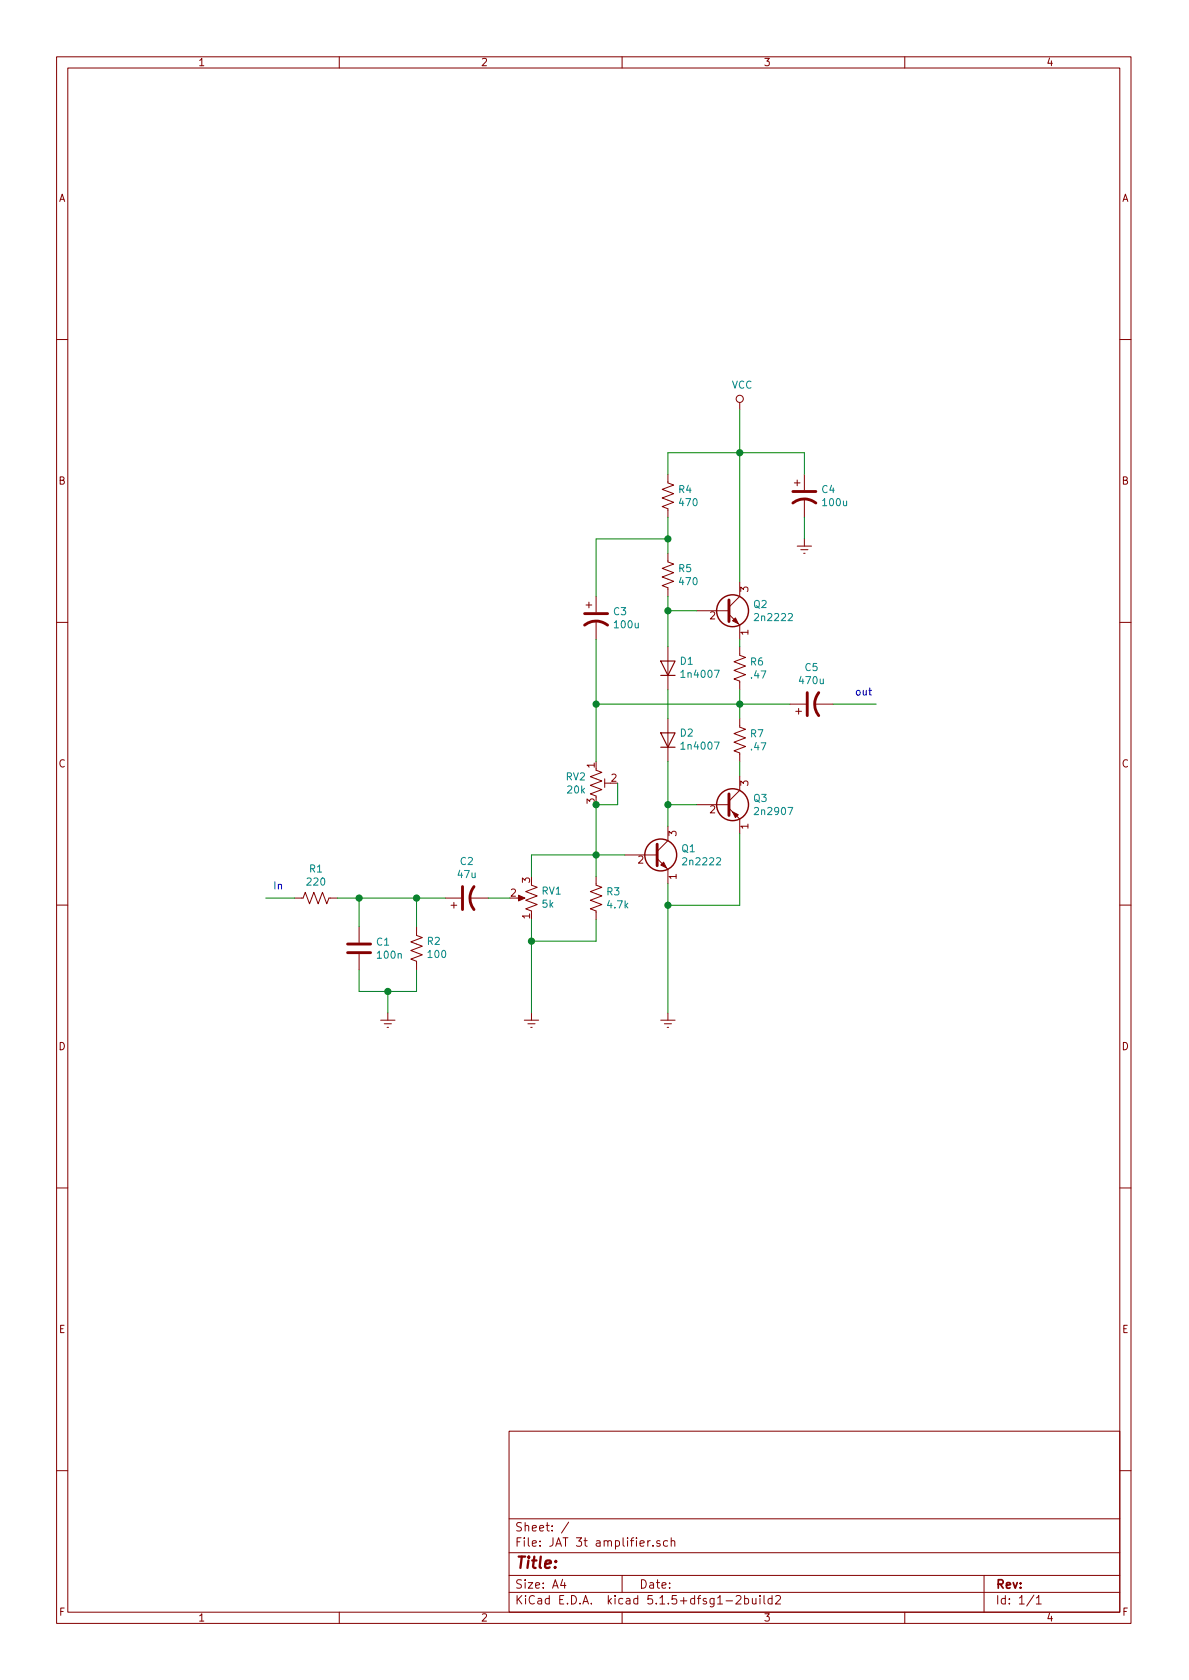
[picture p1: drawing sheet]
EESchema Schematic File Version 4
EELAYER 30 0
EELAYER END
$Descr A4 8268 11693 portrait
encoding utf-8
Sheet 1 1
Title ""
Date ""
Rev ""
Comp ""
Comment1 ""
Comment2 ""
Comment3 ""
Comment4 ""
$EndDescr
$Comp
L Device:CP1 C2
U 1 1
P 3250 6250
F 0 "C2" V 3502 6250 50  0000 C CNN
F 1 "47u" V 3411 6250 50  0000 C CNN
F 2 "Capacitor_THT:CP_Radial_D6.3mm_P2.50mm" H 3288 6100 50  0001 C CNN
F 3 "~" H 3250 6250 50  0001 C CNN
	1    3250 6250
	0    -1   -1   0   
$EndComp
$Comp
L Device:R_POT_US RV1
U 1 1
P 3700 6250
F 0 "RV1" H 3632 6204 50  0000 R CNN
F 1 "5k" H 3632 6295 50  0000 R CNN
F 2 "Potentiometer_THT:Potentiometer_ACP_CA9-H5_Horizontal" H 3700 6250 50  0001 C CNN
F 3 "~" H 3700 6250 50  0001 C CNN
	1    3700 6250
	-1   0    0    1   
$EndComp
$Comp
L Device:R_US R3
U 1 1
P 4150 6250
F 0 "R3" H 4218 6296 50  0000 L CNN
F 1 "4.7k" H 4218 6205 50  0000 L CNN
F 2 "Resistor_THT:R_Axial_DIN0207_L6.3mm_D2.5mm_P7.62mm_Horizontal" V 4190 6240 50  0001 C CNN
F 3 "~" H 4150 6250 50  0001 C CNN
	1    4150 6250
	1    0    0    -1  
$EndComp
$Comp
L Device:R_POT_TRIM_US RV2
U 1 1
P 4150 5450
F 0 "RV2" H 4082 5496 50  0000 R CNN
F 1 "20k" H 4082 5405 50  0000 R CNN
F 2 "Potentiometer_THT:Potentiometer_ACP_CA9-H5_Horizontal" H 4150 5450 50  0001 C CNN
F 3 "~" H 4150 5450 50  0001 C CNN
	1    4150 5450
	1    0    0    -1  
$EndComp
$Comp
L Device:Q_NPN_EBC Q2
U 1 1
P 5050 4250
F 0 "Q2" H 5241 4296 50  0000 L CNN
F 1 "2n2222" H 5241 4205 50  0000 L CNN
F 2 "Package_TO_SOT_THT:TO-92" H 5250 4350 50  0001 C CNN
F 3 "~" H 5050 4250 50  0001 C CNN
	1    5050 4250
	1    0    0    -1  
$EndComp
$Comp
L Device:Q_PNP_EBC Q3
U 1 1
P 5050 5600
F 0 "Q3" H 5241 5646 50  0000 L CNN
F 1 "2n2907" H 5241 5555 50  0000 L CNN
F 2 "Package_TO_SOT_THT:TO-92" H 5250 5700 50  0001 C CNN
F 3 "~" H 5050 5600 50  0001 C CNN
	1    5050 5600
	1    0    0    -1  
$EndComp
$Comp
L Device:Q_NPN_EBC Q1
U 1 1
P 4550 5950
F 0 "Q1" H 4741 5996 50  0000 L CNN
F 1 "2n2222" H 4741 5905 50  0000 L CNN
F 2 "Package_TO_SOT_THT:TO-92" H 4750 6050 50  0001 C CNN
F 3 "~" H 4550 5950 50  0001 C CNN
	1    4550 5950
	1    0    0    -1  
$EndComp
$Comp
L Device:D D2
U 1 1
P 4650 5150
F 0 "D2" V 4696 5071 50  0000 R CNN
F 1 "1n4007" V 4605 5071 50  0000 R CNN
F 2 "Diode_THT:D_DO-41_SOD81_P7.62mm_Horizontal" H 4650 5150 50  0001 C CNN
F 3 "~" H 4650 5150 50  0001 C CNN
	1    4650 5150
	0    -1   -1   0   
$EndComp
$Comp
L Device:D D1
U 1 1
P 4650 4650
F 0 "D1" V 4696 4571 50  0000 R CNN
F 1 "1n4007" V 4605 4571 50  0000 R CNN
F 2 "Diode_THT:D_DO-41_SOD81_P7.62mm_Horizontal" H 4650 4650 50  0001 C CNN
F 3 "~" H 4650 4650 50  0001 C CNN
	1    4650 4650
	0    -1   -1   0   
$EndComp
$Comp
L Device:R_US R6
U 1 1
P 5150 4650
F 0 "R6" H 5218 4696 50  0000 L CNN
F 1 ".47" H 5218 4605 50  0000 L CNN
F 2 "Resistor_THT:R_Axial_DIN0207_L6.3mm_D2.5mm_P7.62mm_Horizontal" V 5190 4640 50  0001 C CNN
F 3 "~" H 5150 4650 50  0001 C CNN
	1    5150 4650
	1    0    0    -1  
$EndComp
$Comp
L Device:R_US R7
U 1 1
P 5150 5150
F 0 "R7" H 5218 5196 50  0000 L CNN
F 1 ".47" H 5218 5105 50  0000 L CNN
F 2 "Resistor_THT:R_Axial_DIN0207_L6.3mm_D2.5mm_P7.62mm_Horizontal" V 5190 5140 50  0001 C CNN
F 3 "~" H 5150 5150 50  0001 C CNN
	1    5150 5150
	1    0    0    -1  
$EndComp
$Comp
L Device:CP1 C5
U 1 1
P 5650 4900
F 0 "C5" V 5902 4900 50  0000 C CNN
F 1 "470u" V 5811 4900 50  0000 C CNN
F 2 "Capacitor_THT:CP_Radial_D8.0mm_P2.50mm" H 5650 4900 50  0001 C CNN
F 3 "~" H 5650 4900 50  0001 C CNN
	1    5650 4900
	0    -1   -1   0   
$EndComp
$Comp
L Device:CP1 C3
U 1 1
P 4150 4300
F 0 "C3" H 4265 4346 50  0000 L CNN
F 1 "100u" H 4265 4255 50  0000 L CNN
F 2 "Capacitor_THT:CP_Radial_D6.3mm_P2.50mm" H 4150 4300 50  0001 C CNN
F 3 "~" H 4150 4300 50  0001 C CNN
	1    4150 4300
	1    0    0    -1  
$EndComp
$Comp
L Device:R_US R5
U 1 1
P 4650 4000
F 0 "R5" H 4718 4046 50  0000 L CNN
F 1 "470" H 4718 3955 50  0000 L CNN
F 2 "Resistor_THT:R_Axial_DIN0207_L6.3mm_D2.5mm_P7.62mm_Horizontal" V 4690 3990 50  0001 C CNN
F 3 "~" H 4650 4000 50  0001 C CNN
	1    4650 4000
	1    0    0    -1  
$EndComp
$Comp
L Device:R_US R4
U 1 1
P 4650 3450
F 0 "R4" H 4718 3496 50  0000 L CNN
F 1 "470" H 4718 3405 50  0000 L CNN
F 2 "Resistor_THT:R_Axial_DIN0207_L6.3mm_D2.5mm_P7.62mm_Horizontal" V 4690 3440 50  0001 C CNN
F 3 "~" H 4650 3450 50  0001 C CNN
	1    4650 3450
	1    0    0    -1  
$EndComp
$Comp
L Device:CP1 C4
U 1 1
P 5600 3450
F 0 "C4" H 5715 3496 50  0000 L CNN
F 1 "100u" H 5715 3405 50  0000 L CNN
F 2 "Capacitor_THT:CP_Radial_D6.3mm_P2.50mm" H 5600 3450 50  0001 C CNN
F 3 "~" H 5600 3450 50  0001 C CNN
	1    5600 3450
	1    0    0    -1  
$EndComp
$Comp
L Device:R_US R1
U 1 1
P 2200 6250
F 0 "R1" V 1995 6250 50  0000 C CNN
F 1 "220" V 2086 6250 50  0000 C CNN
F 2 "Resistor_THT:R_Axial_DIN0207_L6.3mm_D2.5mm_P7.62mm_Horizontal" V 2240 6240 50  0001 C CNN
F 3 "~" H 2200 6250 50  0001 C CNN
	1    2200 6250
	0    1    1    0   
$EndComp
$Comp
L Device:C C1
U 1 1
P 2500 6600
F 0 "C1" H 2615 6646 50  0000 L CNN
F 1 "100n" H 2615 6555 50  0000 L CNN
F 2 "Capacitor_THT:CP_Radial_Tantal_D6.0mm_P5.00mm" H 2538 6450 50  0001 C CNN
F 3 "~" H 2500 6600 50  0001 C CNN
	1    2500 6600
	1    0    0    -1  
$EndComp
$Comp
L Device:R_US R2
U 1 1
P 2900 6600
F 0 "R2" H 2832 6554 50  0000 R CNN
F 1 "100" H 2832 6645 50  0000 R CNN
F 2 "Resistor_THT:R_Axial_DIN0207_L6.3mm_D2.5mm_P7.62mm_Horizontal" V 2940 6590 50  0001 C CNN
F 3 "~" H 2900 6600 50  0001 C CNN
	1    2900 6600
	-1   0    0    1   
$EndComp
$Comp
L power:Earth #PWR01
U 1 1
P 2700 7050
F 0 "#PWR01" H 2700 6800 50  0001 C CNN
F 1 "Earth" H 2700 6900 50  0001 C CNN
F 2 "" H 2700 7050 50  0001 C CNN
F 3 "~" H 2700 7050 50  0001 C CNN
	1    2700 7050
	1    0    0    -1  
$EndComp
$Comp
L power:Earth #PWR03
U 1 1
P 4650 7050
F 0 "#PWR03" H 4650 6800 50  0001 C CNN
F 1 "Earth" H 4650 6900 50  0001 C CNN
F 2 "" H 4650 7050 50  0001 C CNN
F 3 "~" H 4650 7050 50  0001 C CNN
	1    4650 7050
	1    0    0    -1  
$EndComp
$Comp
L power:Earth #PWR05
U 1 1
P 5600 3750
F 0 "#PWR05" H 5600 3500 50  0001 C CNN
F 1 "Earth" H 5600 3600 50  0001 C CNN
F 2 "" H 5600 3750 50  0001 C CNN
F 3 "~" H 5600 3750 50  0001 C CNN
	1    5600 3750
	1    0    0    -1  
$EndComp
$Comp
L power:Earth #PWR02
U 1 1
P 3700 7050
F 0 "#PWR02" H 3700 6800 50  0001 C CNN
F 1 "Earth" H 3700 6900 50  0001 C CNN
F 2 "" H 3700 7050 50  0001 C CNN
F 3 "~" H 3700 7050 50  0001 C CNN
	1    3700 7050
	1    0    0    -1  
$EndComp
$Comp
L power:VCC #PWR04
U 1 1
P 5150 2850
F 0 "#PWR04" H 5150 2700 50  0001 C CNN
F 1 "VCC" H 5167 3023 50  0000 C CNN
F 2 "" H 5150 2850 50  0001 C CNN
F 3 "" H 5150 2850 50  0001 C CNN
	1    5150 2850
	1    0    0    -1  
$EndComp
Wire Wire Line
	2350 6250 2500 6250
Wire Wire Line
	2500 6250 2500 6450
Wire Wire Line
	2900 6450 2900 6250
Wire Wire Line
	2900 6250 3100 6250
Wire Wire Line
	2900 6250 2500 6250
Connection ~ 2900 6250
Connection ~ 2500 6250
Wire Wire Line
	3700 6400 3700 6550
Wire Wire Line
	4150 6100 4150 5950
Connection ~ 4150 5950
Wire Wire Line
	4150 5950 4350 5950
Wire Wire Line
	4150 5600 4150 5950
Wire Wire Line
	4300 5600 4150 5600
Wire Wire Line
	4300 5450 4300 5600
Connection ~ 4150 5600
Wire Wire Line
	4150 6400 4150 6550
Wire Wire Line
	4150 6550 3700 6550
Connection ~ 3700 6550
Wire Wire Line
	3700 6550 3700 7050
Wire Wire Line
	4650 6150 4650 6300
Wire Wire Line
	4650 5750 4650 5600
Wire Wire Line
	4650 5600 4850 5600
Wire Wire Line
	4650 5600 4650 5300
Connection ~ 4650 5600
Wire Wire Line
	5150 5400 5150 5300
Wire Wire Line
	5150 5000 5150 4900
Wire Wire Line
	5150 4900 5500 4900
Connection ~ 5150 4900
Wire Wire Line
	5150 4900 5150 4800
Wire Wire Line
	4650 5000 4650 4800
Wire Wire Line
	4150 5300 4150 4900
Wire Wire Line
	4150 4900 5150 4900
Wire Wire Line
	4150 4900 4150 4450
Connection ~ 4150 4900
Wire Wire Line
	4650 4500 4650 4250
Wire Wire Line
	4650 4250 4850 4250
Wire Wire Line
	4650 4250 4650 4150
Connection ~ 4650 4250
Wire Wire Line
	5150 4500 5150 4450
Wire Wire Line
	4650 3850 4650 3750
Wire Wire Line
	4150 4150 4150 3750
Wire Wire Line
	4150 3750 4650 3750
Connection ~ 4650 3750
Wire Wire Line
	4650 3750 4650 3600
Wire Wire Line
	2500 6750 2500 6900
Wire Wire Line
	2500 6900 2700 6900
Wire Wire Line
	2700 6900 2700 7050
Wire Wire Line
	2700 6900 2900 6900
Wire Wire Line
	2900 6900 2900 6750
Connection ~ 2700 6900
Wire Wire Line
	3400 6250 3550 6250
Wire Wire Line
	3700 6100 3700 5950
Wire Wire Line
	3700 5950 4150 5950
Wire Wire Line
	2050 6250 1850 6250
Wire Wire Line
	5800 4900 6100 4900
Wire Wire Line
	5600 3600 5600 3750
Wire Wire Line
	5150 5800 5150 6300
Wire Wire Line
	5150 6300 4650 6300
Connection ~ 4650 6300
Wire Wire Line
	4650 6300 4650 7050
Wire Wire Line
	5150 2850 5150 3150
Wire Wire Line
	5150 3150 4650 3150
Wire Wire Line
	4650 3150 4650 3300
Connection ~ 5150 3150
Wire Wire Line
	5150 3150 5150 4050
Wire Wire Line
	5150 3150 5600 3150
Wire Wire Line
	5600 3150 5600 3300
Text Notes 1900 6200 0    50   ~ 0
In
Text Notes 5950 4850 0    50   ~ 0
out
$EndSCHEMATC
